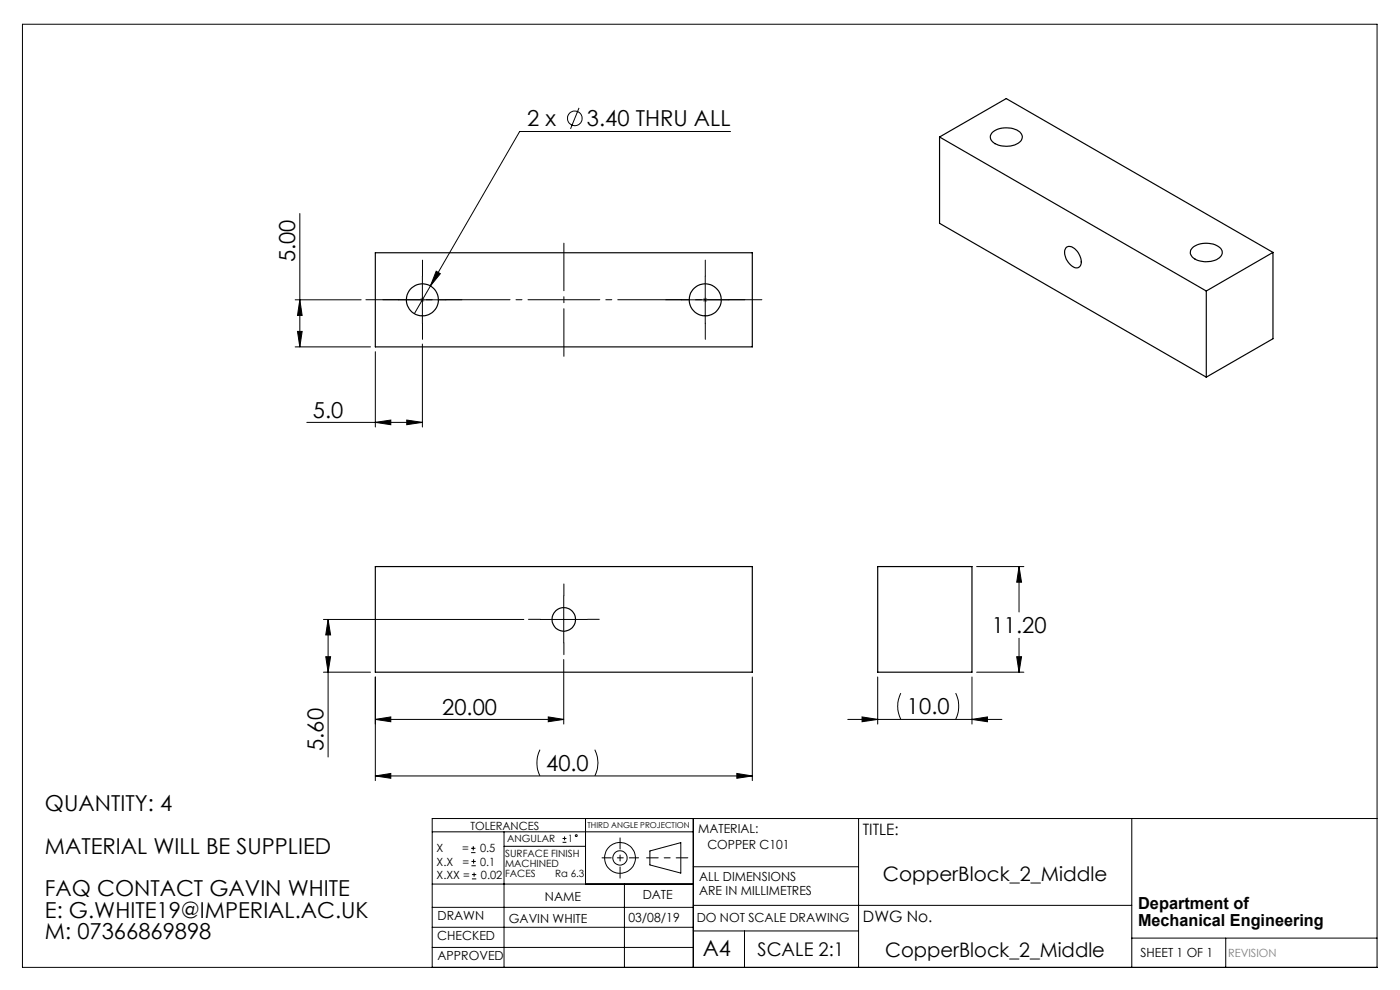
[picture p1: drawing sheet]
<svg xmlns="http://www.w3.org/2000/svg" width="297mm" height="210mm" viewBox="0 0 297 210" stroke-linecap="round" stroke-linejoin="round" font-family="sans-serif">
<g fill="none" stroke="#000" stroke-width=".21">
<path d="M4.8 5.1h287.3v200.1h-287.3zM122.8 22.9l-1.8 4.4M155 27.9h-44.8l-22.3 38.6M63.6 45.3v28.3M89.6 58.6v10M92.5 57.5l.9 .6-2.1 2.6zM149.6 58.6v10M62.6 73.6h16M62.6 63.6h14M63.1 70.3h1l-.5 3.3zM63.6 63.6l.5 3.3h-1zM79.6 74.6v16"/>
<path d="M84.6 63.6h10M89.6 73v17.6M144.6 63.6h10M65.1 89.6h24.5M79.6 89.6l3.3-.5v1zM86.3 89.1l3.3 .5-3.3 .5zM68.6 131.4h42.5M69.1 139.3h1l-.5 3.3zM69.6 131.4l.5 3.3h-1zM69.6 131.4v29.2M114.6 131.4h10M119.6 126.4v10"/>
<path d="M119.6 139.9v13.7M207.2 120.2h10M215.7 139.3h1l-.5 3.3zM216.2 120.2v9.6M216.2 135.4v7.2M216.2 120.2l.5 3.3h-1zM68.6 142.6h10M79.6 152.6l3.3-.5v1zM79.6 143.6v22M79.6 152.6h40M114.5 159a6.4 6.4 0 0 0 0 5.6M116.3 152.1l3.3 .5-3.3 .5z"/>
<path d="M126.2 159a6.1 6.1 0 0 1 0 5.6M159.6 143.6v22M179.8 152.6h32.7M182.9 152.1l3.3 .5-3.3 .5zM186.2 143.6v10M191.1 147a6.1 6.1 0 0 0 0 5.6M202.7 147a6.4 6.4 0 0 1 0 5.6M206.2 143.6v10M206.2 152.6l3.3-.5v1zM207.2 142.6h10M79.6 164.6h80M79.6 164.6l3.3-.5v1z"/>
<path d="M91.7 176.5h55.4M99.9 179.9h1M100.4 179.5v.9M106.9 176.5v28.7M106.9 179.5h17.3M119.3 178.7h.9M119.3 177.9h.9M119.8 177.4v.9M124.2 173.6v13.9M147.1 173.6v31.6M156.3 164.1l3.3 .5-3.3 .5zM182.1 173.6v31.6"/>
<path d="M240.1 173.6v31.6M292.1 173.6h-200.4v31.6M91.7 196.7h55.4M91.7 192.5h55.4M91.7 187.5h55.4M99.9 180.9h1M100 183.6h.9M100 182.7h.9M100.1 186.4h.9M100.1 185.5h.9M100.5 182.3v.9M100.6 185.1v.9"/>
<path d="M132.5 187.5v17.7M137.9 180.5l6.5-1.8v6.5l-6.5-1.7zM147.1 183.9h35M147.1 197.5h35M147.1 192h93M157.9 197.5v7.7M240.1 199h52M260 199v6.2M91.7 201h55.4"/>
<circle cx="122" cy="25.1" r="1.55"/>
<circle cx="122.2" cy="177.3" r=".2"/>
<circle cx="131.5" cy="182" r="1.52"/>
<circle cx="131.5" cy="182" r="3.3"/>
</g>
<path d="M145.9 182h-8.7" fill="none" stroke="#000" stroke-width=".21" stroke-dasharray="15.2 1.3 1.3 1.3" stroke-dashoffset="12.8"/>
<path d="M131.5 177.7v8.6" fill="none" stroke="#000" stroke-width=".21" stroke-dasharray="15.2 1.3 1.3 1.3" stroke-dashoffset="12.9"/>
<path d="M127.7 182h7.8" fill="none" stroke="#000" stroke-width=".21" stroke-dasharray="15.2 1.3 1.3 1.3" stroke-dashoffset="13.3"/>
<path d="M89.1 63.6h1M89.3 63.2l.7 .8M89.6 63.1v1M90 63.2l-.7 .8M149.1 63.6h1M149.3 63.2l.7 .8M149.6 63.1v1M150 63.2l-.7 .8" fill="none" stroke="#808080" stroke-width=".21"/>
<path d="M89.6 58.6v-3.4M149.6 58.6v-3.4M84.6 63.6h-3.4M89.6 68.6v3.4M94.6 63.6h3.4M144.6 63.6h-3.4M149.6 68.6v3.4M154.6 63.6h3.4M114.6 131.4h-2.5M119.6 126.4v-2.5M119.6 136.4v2.5M124.6 131.4h2.5" fill="none" stroke="#000" stroke-width=".21" stroke-dasharray="15.2 1.3 1.3 1.3"/>
<path d="M119.6 75.6v-24" fill="none" stroke="#000" stroke-width=".21" stroke-dasharray="15.2 1.3 1.3 1.3" stroke-dashoffset="5.1"/>
<path d="M77.6 63.6h84" fill="none" stroke="#000" stroke-width=".21" stroke-dasharray="15.2 1.3 1.3 1.3" stroke-dashoffset="3.7"/>
<g fill="#000">
<path d="M69.1 139.3h1l-.5 3.3zM69.6 131.4l.5 3.3h-1zM63.1 70.3h1l-.5 3.3zM63.6 63.6l.5 3.3h-1z"/>
<path d="M116.3 152.1l3.3 .5-3.3 .5zM79.6 152.6l3.3-.5v1zM86.3 89.1l3.3 .5-3.3 .5zM79.6 89.6l3.3-.5v1z"/>
<path d="M79.6 164.6l3.3-.5v1zM156.3 164.1l3.3 .5-3.3 .5zM182.9 152.1l3.3 .5-3.3 .5zM206.2 152.6l3.3-.5v1zM216.2 120.2l.5 3.3h-1zM215.7 139.3h1l-.5 3.3zM92.5 57.5l-1.2 3.2 2.1-2.6z"/>
</g>
<g fill="none" stroke="#000" stroke-width=".25">
<path d="M199.3 29.1l14.2-8.2 56.6 32.6M199.3 29.1l56.6 32.6M199.3 29.1v18.3l56.6 32.6M210.6 28a4.9 4.9 0 0 1 5.9 .2 1.5 1.5 0 0 1-.9 2.4 4.7 4.7 0 0 1-5.3-.8l-.2-.8zM79.6 53.6h80v20h-80zM226.2 52.4a1.7 1.7 0 0 1 2.3 .8 2.9 2.9 0 0 1 .6 3.3 1.3 1.3 0 0 1-1.9-.3 3.2 3.2 0 0 1-1.1-3.6zM253 52.5a4.7 4.7 0 0 1 6.1 .4 1.53 1.53 0 0 1-1 2.2 4.8 4.8 0 0 1-5.3-.8l-.3-.5 .1-.5zM270.1 53.5l-14.2 8.2M270.1 53.5v18.4l-14.2 8.1M255.9 61.7v18.3M79.6 120.2h80v22.4h-80zM186.2 120.2h20v22.4h-20z"/>
<circle cx="89.6" cy="63.6" r="3.4"/>
<circle cx="149.6" cy="63.6" r="3.4"/>
<circle cx="119.6" cy="131.4" r="2.5"/>
</g>
<g font-size="4.7">
<text x="111.8" y="26.8">2 x</text>
<text x="124.5" y="26.8">3.40 THRU ALL</text>
<text x="62.6" y="55.6" transform="rotate(-90 62.6 55.6)">5.00</text>
<text x="66.4" y="88.6">5.0</text>
<text x="210.4" y="134.3">11.20</text>
<text x="93.8" y="151.6">20.00</text>
<text x="192.4" y="151.6">10.0</text>
<text x="68.6" y="159.3" transform="rotate(-90 68.6 159.3)">5.60</text>
<text x="115.9" y="163.6">40.0</text>
<text x="9.5" y="172">QUANTITY: 4</text>
<text x="9.5" y="181.1">MATERIAL WILL BE SUPPLIED</text>
<text x="9.5" y="190.1">FAQ CONTACT GAVIN WHITE</text>
<text x="9.5" y="194.7">E: G.WHITE19@IMPERIAL.AC.UK</text>
<text x="9.5" y="199.2">M: 07366869898</text>
<text x="149.1" y="202.9">A4</text>
</g>
<g font-size="4.2">
<text x="187.3" y="186.9">CopperBlock_2_Middle</text>
<text x="187.8" y="203">CopperBlock_2_Middle</text>
</g>
<text font-size="4" x="160.7" y="202.8">SCALE 2:1</text>
<g font-size="3.5">
<text x="241.4" y="192.8">Department of</text>
<text x="241.4" y="196.3">Mechanical Engineering</text>
</g>
<g font-size="3.3">
<text x="183" y="177.2">TITLE:</text>
<text x="183.1" y="195.7">DWG No.</text>
</g>
<g font-size="2.7">
<text x="148.1" y="176.7">MATERIAL:</text>
<text x="150.1" y="180.1">COPPER C101</text>
<text x="115.6" y="191">NAME</text>
<text x="136.3" y="190.8">DATE</text>
<text x="148.3" y="186.8">ALL DIMENSIONS</text>
<text x="148.3" y="189.8">ARE IN MILLIMETRES</text>
<text x="92.8" y="195.2">DRAWN</text>
<text x="107.9" y="195.7">GAVIN WHITE</text>
<text x="133.3" y="195.6">03/08/19</text>
<text x="147.8" y="195.7">DO NOT SCALE DRAWING</text>
<text x="92.8" y="199.3">CHECKED</text>
<text x="92.8" y="203.6">APPROVED</text>
<text x="242" y="203">SHEET 1 OF 1</text>
</g>
<g font-size="2.4">
<text x="99.8" y="176">TOLERANCES</text>
<text x="92.6" y="180.8">X</text>
<text x="92.6" y="183.6">X.X</text>
<text x="98" y="180.8">=</text>
<text x="98.1" y="183.6">=</text>
<text x="101.8" y="180.8">0.5</text>
<text x="101.9" y="183.6">0.1</text>
<text x="92.6" y="186.4">X.XX =</text>
<text x="102" y="186.4">0.02</text>
</g>
<text font-size="2.4" fill="#808080" x="260.6" y="203">REVISION</text>
<g font-size="2.1">
<text x="107.6" y="178.6">ANGULAR</text>
<text x="120.5" y="178.6">1</text>
<text x="107.2" y="181.8">SURFACE FINISH</text>
<text x="107.2" y="183.9">MACHINED</text>
<text x="107.2" y="186">FACES</text>
<text x="117.8" y="186">Ra 6.3</text>
</g>
<text font-size="1.7" x="124.6" y="175.7">THIRD ANGLE PROJECTION</text>
</svg>
